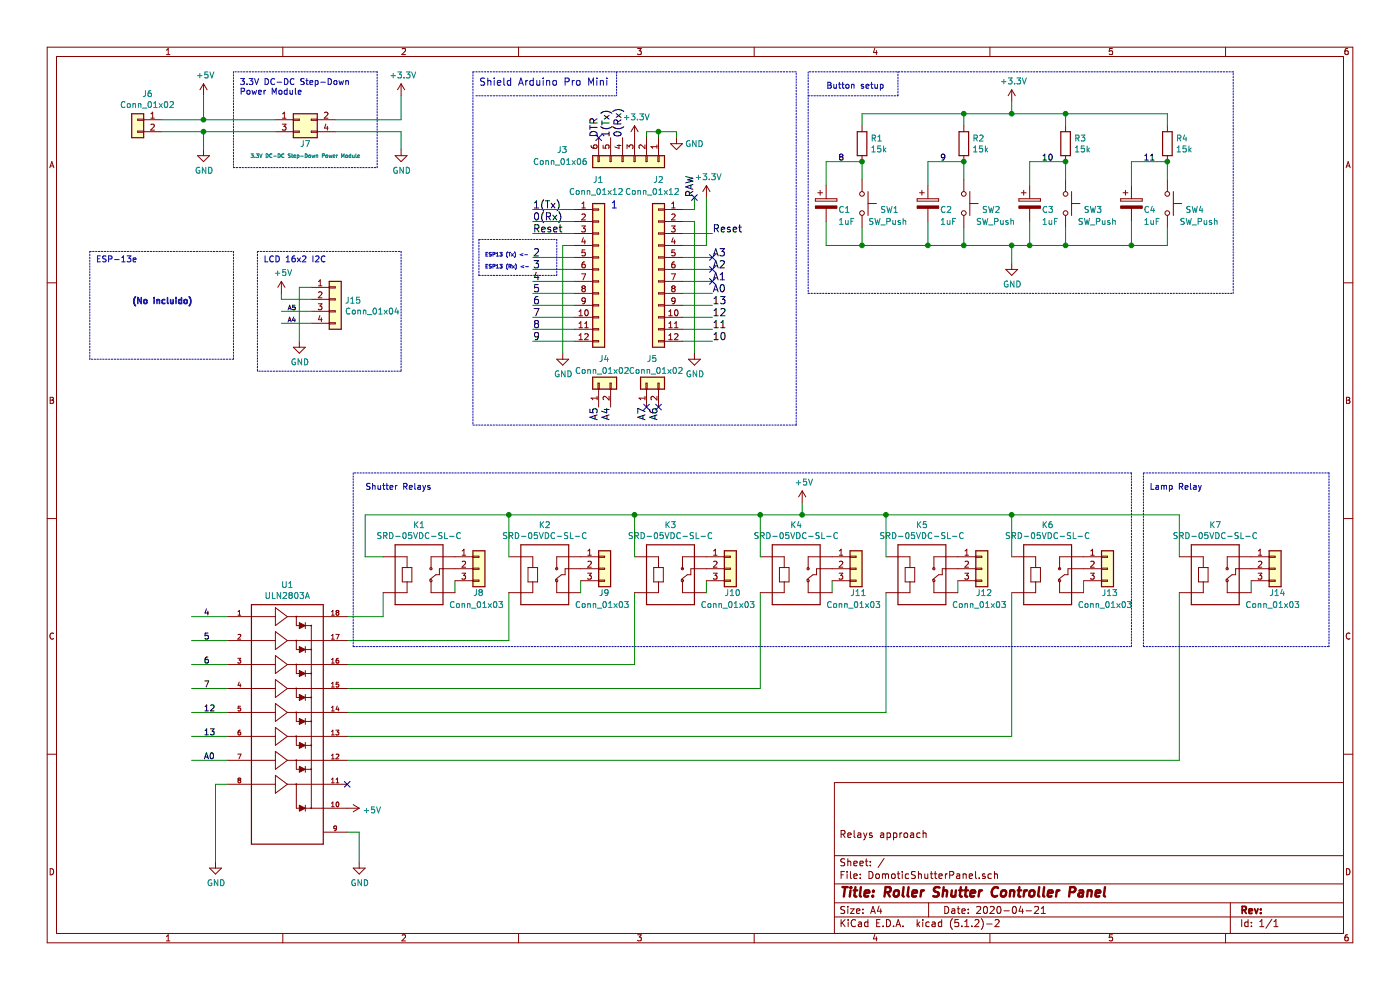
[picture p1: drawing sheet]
EESchema Schematic File Version 4
LIBS:DomoticShutterPanel-cache
EELAYER 29 0
EELAYER END
$Descr A4 11693 8268
encoding utf-8
Sheet 1 1
Title "Roller Shutter Controller Panel"
Date "2020-04-21"
Rev ""
Comp ""
Comment1 "Relays approach"
Comment2 ""
Comment3 ""
Comment4 ""
$EndDescr
Text Label 5800 1650 1    60   ~ 0
RAW
Text Label 5000 1150 1    60   ~ 0
DTR
Text Label 5200 1150 1    60   ~ 0
0(Rx)
Text Label 4450 1750 0    60   ~ 0
1(Tx)
Text Label 4450 1850 0    60   ~ 0
0(Rx)
Text Label 4450 1950 0    60   ~ 0
Reset
Text Label 5950 1950 0    60   ~ 0
Reset
Text Label 4450 2150 0    60   ~ 0
2
Text Label 4450 2250 0    60   ~ 0
3
Text Label 4450 2350 0    60   ~ 0
4
Text Label 4450 2450 0    60   ~ 0
5
Text Label 4450 2550 0    60   ~ 0
6
Text Label 4450 2650 0    60   ~ 0
7
Text Label 4450 2750 0    60   ~ 0
8
Text Label 4450 2850 0    60   ~ 0
9
Text Label 5950 2850 0    60   ~ 0
10
Text Label 5950 2750 0    60   ~ 0
11
Text Label 5950 2650 0    60   ~ 0
12
Text Label 5950 2550 0    60   ~ 0
13
Text Label 5950 2450 0    60   ~ 0
A0
Text Label 5950 2350 0    60   ~ 0
A1
Text Label 5950 2250 0    60   ~ 0
A2
Text Label 5950 2150 0    60   ~ 0
A3
Text Label 5100 3400 3    60   ~ 0
A4
Text Label 5000 3400 3    60   ~ 0
A5
Text Notes 4000 725  0    60   ~ 0
Shield Arduino Pro Mini \n
Wire Notes Line
	3975 800  5150 800 
Text Label 5400 3400 3    60   ~ 0
A7
Text Label 5500 3400 3    60   ~ 0
A6
Text Label 5100 1150 1    60   ~ 0
1(Tx)
$Comp
L CustomLibraries_power:GND #PWR01
U 1 1
P 5650 1150
F 0 "#PWR01" H 5650 900 50  0001 C CNN
F 1 "GND" H 5800 1100 50  0000 C CNN
F 2 "" H 5650 1150 50  0000 C CNN
F 3 "" H 5650 1150 50  0000 C CNN
	1    5650 1150
	1    0    0    -1  
$EndComp
Wire Wire Line
	4800 2050 4700 2050
Wire Wire Line
	4800 1750 4450 1750
Wire Wire Line
	4450 1850 4800 1850
Wire Wire Line
	4800 1950 4450 1950
Wire Wire Line
	4450 2150 4800 2150
Wire Wire Line
	4800 2250 4450 2250
Wire Wire Line
	4800 2350 4450 2350
Wire Wire Line
	4450 2450 4800 2450
Wire Wire Line
	4800 2550 4450 2550
Wire Wire Line
	4450 2650 4800 2650
Wire Wire Line
	4800 2750 4450 2750
Wire Wire Line
	4800 2850 4450 2850
Wire Wire Line
	5800 1650 5800 1750
Wire Wire Line
	5800 1750 5700 1750
Wire Wire Line
	5700 1850 5800 1850
Wire Wire Line
	5800 1850 5800 2950
Wire Wire Line
	5700 2050 5900 2050
Wire Wire Line
	5700 1950 5950 1950
Wire Wire Line
	5950 2150 5700 2150
Wire Wire Line
	5700 2250 5950 2250
Wire Wire Line
	5950 2350 5700 2350
Wire Wire Line
	5700 2450 5950 2450
Wire Wire Line
	5950 2550 5700 2550
Wire Wire Line
	5700 2650 5950 2650
Wire Wire Line
	5950 2750 5700 2750
Wire Wire Line
	5700 2850 5950 2850
Wire Notes Line
	6650 3550 3950 3550
Text Notes 5100 1750 0    60   ~ 0
1
Wire Wire Line
	5400 1150 5400 1100
Wire Wire Line
	5400 1100 5500 1100
Wire Wire Line
	5500 1100 5500 1150
Wire Wire Line
	5500 1100 5650 1100
Wire Wire Line
	5650 1100 5650 1150
Connection ~ 5500 1100
Wire Notes Line
	6650 3550 6650 600 
Wire Notes Line
	6650 600  3950 600 
Wire Notes Line
	3950 600  3950 3550
Wire Notes Line
	5150 600  5150 800 
$Comp
L CustomLibraries_connectors:Conn_01x12 J1
U 1 1
P 5000 2250
F 0 "J1" H 4950 3000 50  0000 L CNN
F 1 "Conn_01x12" H 4750 2900 50  0000 L CNN
F 2 "Custom_libraries:Socket_Strip_Arduino_1x12" H 5000 2250 50  0001 C CNN
F 3 "~" H 5000 2250 50  0001 C CNN
	1    5000 2250
	1    0    0    -1  
$EndComp
$Comp
L CustomLibraries_connectors:Conn_01x12 J2
U 1 1
P 5500 2250
F 0 "J2" H 5500 3000 50  0000 C CNN
F 1 "Conn_01x12" H 5550 2900 50  0000 C CNN
F 2 "Custom_libraries:Socket_Strip_Arduino_1x12" H 5500 2250 50  0001 C CNN
F 3 "~" H 5500 2250 50  0001 C CNN
	1    5500 2250
	-1   0    0    -1  
$EndComp
$Comp
L CustomLibraries_connectors:Conn_01x06 J3
U 1 1
P 5300 1350
F 0 "J3" V 5200 700 50  0000 L CNN
F 1 "Conn_01x06" V 5300 500 50  0000 L CNN
F 2 "Custom_libraries:Socket_Strip_Arduino_1x06" H 5300 1350 50  0001 C CNN
F 3 "~" H 5300 1350 50  0001 C CNN
	1    5300 1350
	0    1    1    0   
$EndComp
$Comp
L CustomLibraries_power:+3.3V #PWR03
U 1 1
P 5300 1150
F 0 "#PWR03" H 5300 1000 50  0001 C CNN
F 1 "+3.3V" H 5315 1323 50  0000 C CNN
F 2 "" H 5300 1150 50  0001 C CNN
F 3 "" H 5300 1150 50  0001 C CNN
	1    5300 1150
	1    0    0    -1  
$EndComp
$Comp
L CustomLibraries_power:+3.3V #PWR05
U 1 1
P 5900 1650
F 0 "#PWR05" H 5900 1500 50  0001 C CNN
F 1 "+3.3V" H 5915 1823 50  0000 C CNN
F 2 "" H 5900 1650 50  0001 C CNN
F 3 "" H 5900 1650 50  0001 C CNN
	1    5900 1650
	1    0    0    -1  
$EndComp
$Comp
L CustomLibraries_connectors:Conn_01x02 J5
U 1 1
P 5400 3200
F 0 "J5" V 5600 3200 50  0000 R CNN
F 1 "Conn_01x02" V 5500 3350 50  0000 R CNN
F 2 "Custom_libraries:Socket_Strip_Arduino_1x02" H 5400 3200 50  0001 C CNN
F 3 "~" H 5400 3200 50  0001 C CNN
	1    5400 3200
	0    -1   -1   0   
$EndComp
$Comp
L CustomLibraries_connectors:Conn_01x02 J4
U 1 1
P 5000 3200
F 0 "J4" V 5200 3200 50  0000 R CNN
F 1 "Conn_01x02" V 5100 3400 50  0000 R CNN
F 2 "Custom_libraries:Socket_Strip_Arduino_1x02" H 5000 3200 50  0001 C CNN
F 3 "~" H 5000 3200 50  0001 C CNN
	1    5000 3200
	0    -1   -1   0   
$EndComp
$Comp
L CustomLibraries_Switch:SW_Push SW1
U 1 1
P 7200 1700
F 0 "SW1" V 7250 1850 50  0000 L CNN
F 1 "SW_Push" V 7350 1750 50  0000 L CNN
F 2 "" H 7200 1900 50  0001 C CNN
F 3 "~" H 7200 1900 50  0001 C CNN
	1    7200 1700
	0    1    1    0   
$EndComp
$Comp
L CustomLibraries_Switch:SW_Push SW2
U 1 1
P 8050 1700
F 0 "SW2" V 8100 1850 50  0000 L CNN
F 1 "SW_Push" V 8200 1800 50  0000 L CNN
F 2 "" H 8050 1900 50  0001 C CNN
F 3 "~" H 8050 1900 50  0001 C CNN
	1    8050 1700
	0    1    1    0   
$EndComp
$Comp
L CustomLibraries_Switch:SW_Push SW4
U 1 1
P 9750 1700
F 0 "SW4" V 9800 1850 50  0000 L CNN
F 1 "SW_Push" V 9900 1800 50  0000 L CNN
F 2 "" H 9750 1900 50  0001 C CNN
F 3 "~" H 9750 1900 50  0001 C CNN
	1    9750 1700
	0    1    1    0   
$EndComp
$Comp
L CustomLibraries_Switch:SW_Push SW3
U 1 1
P 8900 1700
F 0 "SW3" V 8950 1850 50  0000 L CNN
F 1 "SW_Push" V 9050 1800 50  0000 L CNN
F 2 "" H 8900 1900 50  0001 C CNN
F 3 "~" H 8900 1900 50  0001 C CNN
	1    8900 1700
	0    1    1    0   
$EndComp
$Comp
L CustomLibraries_Device:CP C3
U 1 1
P 8600 1700
F 0 "C3" H 8700 1650 50  0000 L CNN
F 1 "1uF" H 8700 1550 50  0000 L CNN
F 2 "" H 8638 1550 50  0001 C CNN
F 3 "~" H 8600 1700 50  0001 C CNN
	1    8600 1700
	1    0    0    -1  
$EndComp
$Comp
L CustomLibraries_Device:CP C4
U 1 1
P 9450 1700
F 0 "C4" H 9550 1650 50  0000 L CNN
F 1 "1uF" H 9550 1550 50  0000 L CNN
F 2 "" H 9488 1550 50  0001 C CNN
F 3 "~" H 9450 1700 50  0001 C CNN
	1    9450 1700
	1    0    0    -1  
$EndComp
$Comp
L CustomLibraries_Device:CP C2
U 1 1
P 7750 1700
F 0 "C2" H 7850 1650 50  0000 L CNN
F 1 "1uF" H 7850 1550 50  0000 L CNN
F 2 "" H 7788 1550 50  0001 C CNN
F 3 "~" H 7750 1700 50  0001 C CNN
	1    7750 1700
	1    0    0    -1  
$EndComp
$Comp
L CustomLibraries_power:GND #PWR07
U 1 1
P 8450 2200
F 0 "#PWR07" H 8450 1950 50  0001 C CNN
F 1 "GND" H 8455 2027 50  0000 C CNN
F 2 "" H 8450 2200 50  0001 C CNN
F 3 "" H 8450 2200 50  0001 C CNN
	1    8450 2200
	1    0    0    -1  
$EndComp
Wire Wire Line
	8900 1900 8900 2050
Wire Wire Line
	9750 1900 9750 2050
Connection ~ 8900 2050
Wire Wire Line
	8050 2050 8050 1900
Connection ~ 8050 2050
Wire Wire Line
	7200 2050 7200 1900
Wire Wire Line
	7200 1350 7200 1500
Wire Wire Line
	8050 1350 8050 1500
Wire Wire Line
	8900 1350 8900 1500
Wire Wire Line
	9750 1350 9750 1500
$Comp
L CustomLibraries_Device:R R1
U 1 1
P 7200 1200
F 0 "R1" H 7270 1246 50  0000 L CNN
F 1 "15k" H 7270 1155 50  0000 L CNN
F 2 "" V 7130 1200 50  0001 C CNN
F 3 "~" H 7200 1200 50  0001 C CNN
	1    7200 1200
	1    0    0    -1  
$EndComp
Connection ~ 7200 1350
$Comp
L CustomLibraries_Device:R R2
U 1 1
P 8050 1200
F 0 "R2" H 8120 1246 50  0000 L CNN
F 1 "15k" H 8120 1155 50  0000 L CNN
F 2 "" V 7980 1200 50  0001 C CNN
F 3 "~" H 8050 1200 50  0001 C CNN
	1    8050 1200
	1    0    0    -1  
$EndComp
Connection ~ 8050 1350
$Comp
L CustomLibraries_Device:R R3
U 1 1
P 8900 1200
F 0 "R3" H 8970 1246 50  0000 L CNN
F 1 "15k" H 8970 1155 50  0000 L CNN
F 2 "" V 8830 1200 50  0001 C CNN
F 3 "~" H 8900 1200 50  0001 C CNN
	1    8900 1200
	1    0    0    -1  
$EndComp
Connection ~ 8900 1350
$Comp
L CustomLibraries_Device:R R4
U 1 1
P 9750 1200
F 0 "R4" H 9820 1246 50  0000 L CNN
F 1 "15k" H 9820 1155 50  0000 L CNN
F 2 "" V 9680 1200 50  0001 C CNN
F 3 "~" H 9750 1200 50  0001 C CNN
	1    9750 1200
	1    0    0    -1  
$EndComp
Connection ~ 9750 1350
Wire Wire Line
	8900 2050 9450 2050
$Comp
L CustomLibraries_power:+3.3V #PWR06
U 1 1
P 8450 850
F 0 "#PWR06" H 8450 700 50  0001 C CNN
F 1 "+3.3V" H 8465 1023 50  0000 C CNN
F 2 "" H 8450 850 50  0001 C CNN
F 3 "" H 8450 850 50  0001 C CNN
	1    8450 850 
	1    0    0    -1  
$EndComp
Wire Wire Line
	7200 950  7200 1050
Wire Wire Line
	8050 1050 8050 950 
Connection ~ 8050 950 
Wire Wire Line
	8050 950  7200 950 
Wire Wire Line
	8900 950  8900 1050
Wire Wire Line
	8900 950  9750 950 
Wire Wire Line
	9750 950  9750 1050
Connection ~ 8900 950 
Text Label 7000 1350 0    50   ~ 0
8
Text Label 7850 1350 0    50   ~ 0
9
Text Label 8700 1350 0    50   ~ 0
10
Text Label 9550 1350 0    50   ~ 0
11
Wire Notes Line
	6750 600  6750 2450
Wire Notes Line
	6750 2450 10300 2450
Wire Notes Line
	10300 2450 10300 600 
Wire Notes Line
	10300 600  6750 600 
Wire Wire Line
	6900 1850 6900 2050
Wire Wire Line
	6900 2050 7200 2050
Connection ~ 7200 2050
Wire Wire Line
	6900 1550 6900 1350
Wire Wire Line
	6900 1350 7200 1350
$Comp
L CustomLibraries_Device:CP C1
U 1 1
P 6900 1700
F 0 "C1" H 7000 1650 50  0000 L CNN
F 1 "1uF" H 7000 1550 50  0000 L CNN
F 2 "" H 6938 1550 50  0001 C CNN
F 3 "~" H 6900 1700 50  0001 C CNN
	1    6900 1700
	1    0    0    -1  
$EndComp
Wire Wire Line
	7750 1350 7750 1550
Wire Wire Line
	7750 1350 8050 1350
Wire Wire Line
	7750 1850 7750 2050
Connection ~ 7750 2050
Wire Wire Line
	7750 2050 7200 2050
Wire Wire Line
	7750 2050 8050 2050
Wire Wire Line
	8600 1550 8600 1350
Wire Wire Line
	8600 1850 8600 2050
Connection ~ 8600 2050
Wire Wire Line
	9450 1850 9450 2050
Connection ~ 9450 2050
Wire Wire Line
	9450 1550 9450 1350
Wire Wire Line
	9450 1350 9750 1350
Wire Wire Line
	8600 1350 8900 1350
Wire Wire Line
	8600 2050 8900 2050
Wire Wire Line
	9450 2050 9750 2050
Text Notes 6900 750  0    50   ~ 0
Button setup
Wire Notes Line
	6750 800  7500 800 
Wire Notes Line
	7500 800  7500 600 
$Comp
L CustomLibraries_connectors:Conn_01x02 J6
U 1 1
P 1150 1000
F 0 "J6" H 1068 1217 50  0000 C CNN
F 1 "Conn_01x02" H 1068 1126 50  0000 C CNN
F 2 "" H 1150 1000 50  0001 C CNN
F 3 "~" H 1150 1000 50  0001 C CNN
	1    1150 1000
	-1   0    0    -1  
$EndComp
Wire Notes Line
	1950 600  1950 1400
Text Notes 2000 800  0    50   ~ 0
3.3V DC-DC Step-Down \nPower Module
Wire Notes Line
	1950 1400 3150 1400
Wire Notes Line
	3150 1400 3150 600 
Wire Notes Line
	3150 600  1950 600 
Wire Wire Line
	1350 1000 1700 1000
Wire Wire Line
	1350 1100 1700 1100
$Comp
L CustomLibraries_power:GND #PWR0101
U 1 1
P 1700 1250
F 0 "#PWR0101" H 1700 1000 50  0001 C CNN
F 1 "GND" H 1705 1077 50  0000 C CNN
F 2 "" H 1700 1250 50  0001 C CNN
F 3 "" H 1700 1250 50  0001 C CNN
	1    1700 1250
	1    0    0    -1  
$EndComp
$Comp
L CustomLibraries_power:+5V #PWR0102
U 1 1
P 1700 800
F 0 "#PWR0102" H 1700 650 50  0001 C CNN
F 1 "+5V" H 1715 973 50  0000 C CNN
F 2 "" H 1700 800 50  0001 C CNN
F 3 "" H 1700 800 50  0001 C CNN
	1    1700 800 
	1    0    0    -1  
$EndComp
Wire Wire Line
	1700 800  1700 1000
Connection ~ 1700 1000
Wire Wire Line
	1700 1100 1700 1250
Connection ~ 1700 1100
$Comp
L CustomLibraries_power:+3.3V #PWR0103
U 1 1
P 3350 800
F 0 "#PWR0103" H 3350 650 50  0001 C CNN
F 1 "+3.3V" H 3365 973 50  0000 C CNN
F 2 "" H 3350 800 50  0001 C CNN
F 3 "" H 3350 800 50  0001 C CNN
	1    3350 800 
	1    0    0    -1  
$EndComp
Wire Wire Line
	3350 800  3350 1000
$Comp
L CustomLibraries_power:GND #PWR0104
U 1 1
P 3350 1250
F 0 "#PWR0104" H 3350 1000 50  0001 C CNN
F 1 "GND" H 3355 1077 50  0000 C CNN
F 2 "" H 3350 1250 50  0001 C CNN
F 3 "" H 3350 1250 50  0001 C CNN
	1    3350 1250
	1    0    0    -1  
$EndComp
Wire Wire Line
	3350 1100 3350 1250
$Comp
L CustomLibraries_connectors:Conn_02x02_Odd_Even J7
U 1 1
P 2500 1000
F 0 "J7" H 2550 800 50  0000 C CNN
F 1 "3.3V DC-DC Step-Down Power Module" H 2550 700 31  0000 C CNN
F 2 "" H 2500 1000 50  0001 C CNN
F 3 "~" H 2500 1000 50  0001 C CNN
	1    2500 1000
	1    0    0    -1  
$EndComp
Wire Wire Line
	1700 1000 2300 1000
Wire Wire Line
	1700 1100 2300 1100
Wire Wire Line
	2800 1000 3350 1000
Wire Wire Line
	2800 1100 3350 1100
$Comp
L CustomLibraries_connectors:Conn_01x03 J11
U 1 1
P 7150 4750
F 0 "J11" H 7100 4550 50  0000 L CNN
F 1 "Conn_01x03" H 6900 4450 50  0000 L CNN
F 2 "Custom_libraries:ScrewTerminal_01X03_5mm" H 7150 4750 50  0001 C CNN
F 3 "~" H 7150 4750 50  0001 C CNN
	1    7150 4750
	1    0    0    -1  
$EndComp
Wire Wire Line
	6950 4850 6950 4950
$Comp
L CustomLibraries_connectors:Conn_01x03 J12
U 1 1
P 8200 4750
F 0 "J12" H 8150 4550 50  0000 L CNN
F 1 "Conn_01x03" H 7950 4450 50  0000 L CNN
F 2 "Custom_libraries:ScrewTerminal_01X03_5mm" H 8200 4750 50  0001 C CNN
F 3 "~" H 8200 4750 50  0001 C CNN
	1    8200 4750
	1    0    0    -1  
$EndComp
Wire Wire Line
	8000 4850 8000 4950
$Comp
L CustomLibraries_SRD-05VDC-SL-C:SRD-05VDC-SL-C K5
U 1 1
P 7700 4750
F 0 "K5" H 7700 5117 50  0000 C CNN
F 1 "SRD-05VDC-SL-C" H 7700 5026 50  0000 C CNN
F 2 "" H 7700 4750 50  0001 L BNN
F 3 "" H 7700 4750 50  0001 L BNN
F 4 "IPC-7251" H 7700 4750 50  0001 L BNN "Campo4"
	1    7700 4750
	1    0    0    -1  
$EndComp
$Comp
L CustomLibraries_connectors:Conn_01x03 J13
U 1 1
P 9250 4750
F 0 "J13" H 9200 4550 50  0000 L CNN
F 1 "Conn_01x03" H 9000 4450 50  0000 L CNN
F 2 "Custom_libraries:ScrewTerminal_01X03_5mm" H 9250 4750 50  0001 C CNN
F 3 "~" H 9250 4750 50  0001 C CNN
	1    9250 4750
	1    0    0    -1  
$EndComp
Wire Wire Line
	9050 4850 9050 4950
$Comp
L CustomLibraries_SRD-05VDC-SL-C:SRD-05VDC-SL-C K6
U 1 1
P 8750 4750
F 0 "K6" H 8750 5117 50  0000 C CNN
F 1 "SRD-05VDC-SL-C" H 8750 5026 50  0000 C CNN
F 2 "" H 8750 4750 50  0001 L BNN
F 3 "" H 8750 4750 50  0001 L BNN
F 4 "IPC-7251" H 8750 4750 50  0001 L BNN "Campo4"
	1    8750 4750
	1    0    0    -1  
$EndComp
Wire Wire Line
	7400 5950 7400 4950
Wire Wire Line
	8450 6150 8450 4950
Wire Wire Line
	2900 6150 8450 6150
Wire Wire Line
	2900 5950 7400 5950
Wire Wire Line
	6350 5750 6350 4950
Wire Wire Line
	2900 5750 6350 5750
Wire Wire Line
	5300 5550 5300 4950
Wire Wire Line
	2900 5550 5300 5550
Wire Wire Line
	4250 5350 4250 4950
Wire Wire Line
	2900 5350 4250 5350
Wire Wire Line
	3200 5150 2900 5150
Wire Wire Line
	3200 4950 3200 5150
$Comp
L CustomLibraries_SRD-05VDC-SL-C:SRD-05VDC-SL-C K4
U 1 1
P 6650 4750
F 0 "K4" H 6650 5117 50  0000 C CNN
F 1 "SRD-05VDC-SL-C" H 6650 5026 50  0000 C CNN
F 2 "" H 6650 4750 50  0001 L BNN
F 3 "" H 6650 4750 50  0001 L BNN
F 4 "IPC-7251" H 6650 4750 50  0001 L BNN "Campo4"
	1    6650 4750
	1    0    0    -1  
$EndComp
$Comp
L CustomLibraries_SRD-05VDC-SL-C:SRD-05VDC-SL-C K3
U 1 1
P 5600 4750
F 0 "K3" H 5600 5117 50  0000 C CNN
F 1 "SRD-05VDC-SL-C" H 5600 5026 50  0000 C CNN
F 2 "" H 5600 4750 50  0001 L BNN
F 3 "" H 5600 4750 50  0001 L BNN
F 4 "IPC-7251" H 5600 4750 50  0001 L BNN "Campo4"
	1    5600 4750
	1    0    0    -1  
$EndComp
Wire Wire Line
	5900 4850 5900 4950
$Comp
L CustomLibraries_connectors:Conn_01x03 J10
U 1 1
P 6100 4750
F 0 "J10" H 6050 4550 50  0000 L CNN
F 1 "Conn_01x03" H 5850 4450 50  0000 L CNN
F 2 "Custom_libraries:ScrewTerminal_01X03_5mm" H 6100 4750 50  0001 C CNN
F 3 "~" H 6100 4750 50  0001 C CNN
	1    6100 4750
	1    0    0    -1  
$EndComp
Wire Wire Line
	3050 4300 4250 4300
$Comp
L CustomLibraries_SRD-05VDC-SL-C:SRD-05VDC-SL-C K2
U 1 1
P 4550 4750
F 0 "K2" H 4550 5117 50  0000 C CNN
F 1 "SRD-05VDC-SL-C" H 4550 5026 50  0000 C CNN
F 2 "" H 4550 4750 50  0001 L BNN
F 3 "" H 4550 4750 50  0001 L BNN
F 4 "IPC-7251" H 4550 4750 50  0001 L BNN "Campo4"
	1    4550 4750
	1    0    0    -1  
$EndComp
Wire Wire Line
	4850 4850 4850 4950
$Comp
L CustomLibraries_connectors:Conn_01x03 J9
U 1 1
P 5050 4750
F 0 "J9" H 5000 4550 50  0000 L CNN
F 1 "Conn_01x03" H 4800 4450 50  0000 L CNN
F 2 "Custom_libraries:ScrewTerminal_01X03_5mm" H 5050 4750 50  0001 C CNN
F 3 "~" H 5050 4750 50  0001 C CNN
	1    5050 4750
	1    0    0    -1  
$EndComp
Wire Wire Line
	3800 4850 3800 4950
$Comp
L CustomLibraries_connectors:Conn_01x03 J8
U 1 1
P 4000 4750
F 0 "J8" H 3950 4550 50  0000 L CNN
F 1 "Conn_01x03" H 3750 4450 50  0000 L CNN
F 2 "Custom_libraries:ScrewTerminal_01X03_5mm" H 4000 4750 50  0001 C CNN
F 3 "~" H 4000 4750 50  0001 C CNN
	1    4000 4750
	1    0    0    -1  
$EndComp
Wire Wire Line
	4250 4300 4250 4650
Connection ~ 4250 4300
Wire Wire Line
	3050 4650 3200 4650
Wire Wire Line
	3050 4300 3050 4650
$Comp
L CustomLibraries_power:+5V #PWR0105
U 1 1
P 6700 4200
F 0 "#PWR0105" H 6700 4050 50  0001 C CNN
F 1 "+5V" H 6715 4373 50  0000 C CNN
F 2 "" H 6700 4200 50  0001 C CNN
F 3 "" H 6700 4200 50  0001 C CNN
	1    6700 4200
	1    0    0    -1  
$EndComp
$Comp
L CustomLibraries_power:+5V #PWR0106
U 1 1
P 2900 6750
F 0 "#PWR0106" H 2900 6600 50  0001 C CNN
F 1 "+5V" V 2915 6878 50  0000 L CNN
F 2 "" H 2900 6750 50  0001 C CNN
F 3 "" H 2900 6750 50  0001 C CNN
	1    2900 6750
	0    1    1    0   
$EndComp
$Comp
L CustomLibraries_SRD-05VDC-SL-C:SRD-05VDC-SL-C K1
U 1 1
P 3500 4750
F 0 "K1" H 3500 5117 50  0000 C CNN
F 1 "SRD-05VDC-SL-C" H 3500 5026 50  0000 C CNN
F 2 "" H 3500 4750 50  0001 L BNN
F 3 "" H 3500 4750 50  0001 L BNN
F 4 "IPC-7251" H 3500 4750 50  0001 L BNN "Campo4"
	1    3500 4750
	1    0    0    -1  
$EndComp
$Comp
L CustomLibraries_ULN2803A:ULN2803A U1
U 1 1
P 2400 6050
F 0 "U1" H 2400 7217 50  0000 C CNN
F 1 "ULN2803A" H 2400 7126 50  0000 C CNN
F 2 "" H 2400 6050 50  0001 L BNN
F 3 "" H 2400 6050 50  0001 L BNN
F 4 "STMicroelectronics" H 2400 6050 50  0001 L BNN "Campo4"
F 5 "IPC-7351B" H 2400 6050 50  0001 L BNN "Campo5"
F 6 "3.93mm" H 2400 6050 50  0001 L BNN "Campo6"
	1    2400 6050
	1    0    0    -1  
$EndComp
Wire Wire Line
	4250 4300 5300 4300
Wire Wire Line
	6700 4300 6700 4200
Wire Wire Line
	5300 4650 5300 4300
Connection ~ 5300 4300
Wire Wire Line
	5300 4300 6350 4300
Wire Wire Line
	6350 4650 6350 4300
Connection ~ 6350 4300
Wire Wire Line
	6350 4300 6700 4300
Wire Wire Line
	7400 4650 7400 4300
Wire Wire Line
	7400 4300 6700 4300
Connection ~ 6700 4300
Wire Wire Line
	8450 4650 8450 4300
Wire Wire Line
	8450 4300 7400 4300
Connection ~ 7400 4300
Wire Wire Line
	2900 6350 9850 6350
Connection ~ 8450 4300
Wire Wire Line
	8450 4300 9850 4300
Wire Wire Line
	9850 4300 9850 4650
Wire Wire Line
	9850 6350 9850 4950
$Comp
L CustomLibraries_SRD-05VDC-SL-C:SRD-05VDC-SL-C K7
U 1 1
P 10150 4750
F 0 "K7" H 10150 5117 50  0000 C CNN
F 1 "SRD-05VDC-SL-C" H 10150 5026 50  0000 C CNN
F 2 "" H 10150 4750 50  0001 L BNN
F 3 "" H 10150 4750 50  0001 L BNN
F 4 "IPC-7251" H 10150 4750 50  0001 L BNN "Campo4"
	1    10150 4750
	1    0    0    -1  
$EndComp
Wire Wire Line
	10450 4850 10450 4950
$Comp
L CustomLibraries_connectors:Conn_01x03 J14
U 1 1
P 10650 4750
F 0 "J14" H 10600 4550 50  0000 L CNN
F 1 "Conn_01x03" H 10400 4450 50  0000 L CNN
F 2 "Custom_libraries:ScrewTerminal_01X03_5mm" H 10650 4750 50  0001 C CNN
F 3 "~" H 10650 4750 50  0001 C CNN
	1    10650 4750
	1    0    0    -1  
$EndComp
Wire Notes Line
	9550 5400 11100 5400
Wire Notes Line
	11100 3950 9550 3950
Wire Notes Line
	2950 5400 9450 5400
Wire Notes Line
	9450 3950 2950 3950
Text Notes 3050 4100 0    50   ~ 0
Shutter Relays
Text Notes 9600 4100 0    50   ~ 0
Lamp Relay
Wire Notes Line
	9450 3950 9450 5400
Wire Notes Line
	2950 3950 2950 5400
Wire Notes Line
	9550 3950 9550 5400
Wire Notes Line
	11100 3950 11100 5400
Wire Wire Line
	1900 5150 1600 5150
Wire Wire Line
	1900 5350 1600 5350
Wire Wire Line
	1900 5550 1600 5550
Wire Wire Line
	1600 5750 1900 5750
Wire Wire Line
	1900 5950 1600 5950
Wire Wire Line
	1900 6150 1600 6150
Wire Wire Line
	1900 6350 1600 6350
Wire Wire Line
	1900 6550 1800 6550
Text Label 1700 5150 0    50   ~ 0
4
Text Label 1700 5350 0    50   ~ 0
5
Text Label 1700 5550 0    50   ~ 0
6
Text Label 1700 5750 0    50   ~ 0
7
Text Label 1700 5950 0    50   ~ 0
12
Text Label 1700 6150 0    50   ~ 0
13
Text Label 1700 6350 0    50   ~ 0
A0
$Comp
L CustomLibraries_power:GND #PWR0108
U 1 1
P 1800 7200
F 0 "#PWR0108" H 1800 6950 50  0001 C CNN
F 1 "GND" H 1805 7027 50  0000 C CNN
F 2 "" H 1800 7200 50  0001 C CNN
F 3 "" H 1800 7200 50  0001 C CNN
	1    1800 7200
	1    0    0    -1  
$EndComp
Wire Wire Line
	1800 7200 1800 6550
NoConn ~ 2900 6550
NoConn ~ 5500 3400
NoConn ~ 5400 3400
NoConn ~ 5950 2150
NoConn ~ 5950 2250
NoConn ~ 5950 2350
NoConn ~ 5800 1650
NoConn ~ 5000 1150
$Comp
L CustomLibraries_power:GND #PWR0109
U 1 1
P 5800 2950
F 0 "#PWR0109" H 5800 2700 50  0001 C CNN
F 1 "GND" H 5805 2777 50  0000 C CNN
F 2 "" H 5800 2950 50  0001 C CNN
F 3 "" H 5800 2950 50  0001 C CNN
	1    5800 2950
	1    0    0    -1  
$EndComp
Wire Wire Line
	5900 1650 5900 2050
Wire Wire Line
	8050 2050 8450 2050
Wire Wire Line
	8450 2200 8450 2050
Connection ~ 8450 2050
Wire Wire Line
	8450 2050 8600 2050
Wire Wire Line
	8050 950  8450 950 
Wire Wire Line
	8450 850  8450 950 
Connection ~ 8450 950 
Wire Wire Line
	8450 950  8900 950 
$Comp
L CustomLibraries_power:GND #PWR02
U 1 1
P 4700 2950
F 0 "#PWR02" H 4700 2700 50  0001 C CNN
F 1 "GND" H 4705 2777 50  0000 C CNN
F 2 "" H 4700 2950 50  0001 C CNN
F 3 "" H 4700 2950 50  0001 C CNN
	1    4700 2950
	1    0    0    -1  
$EndComp
Wire Wire Line
	4700 2950 4700 2050
$Comp
L CustomLibraries_power:GND #PWR0107
U 1 1
P 3000 7200
F 0 "#PWR0107" H 3000 6950 50  0001 C CNN
F 1 "GND" H 3005 7027 50  0000 C CNN
F 2 "" H 3000 7200 50  0001 C CNN
F 3 "" H 3000 7200 50  0001 C CNN
	1    3000 7200
	1    0    0    -1  
$EndComp
Wire Wire Line
	3000 7200 3000 6950
Wire Wire Line
	3000 6950 2900 6950
Wire Notes Line
	1950 2100 1950 3000
Wire Notes Line
	750  3000 750  2100
Text Notes 800  2200 0    50   ~ 0
ESP-13e
Text Notes 1100 2550 0    50   ~ 10
(No incluido)
Wire Notes Line
	4000 2000 4000 2300
Wire Notes Line
	4650 2300 4650 2000
Text Notes 4050 2150 0    31   ~ 0
ESP13 (Tx) <-
Text Notes 4050 2250 0    31   ~ 0
ESP13 (Rx) <-
Wire Notes Line
	4000 2000 4650 2000
Wire Notes Line
	4000 2300 4650 2300
Text Notes 2200 2200 0    50   ~ 0
LCD 16x2 I2C
$Comp
L CustomLibraries_connectors:Conn_01x04 J15
U 1 1
P 2800 2500
F 0 "J15" H 2880 2492 50  0000 L CNN
F 1 "Conn_01x04" H 2880 2401 50  0000 L CNN
F 2 "" H 2800 2500 50  0001 C CNN
F 3 "~" H 2800 2500 50  0001 C CNN
	1    2800 2500
	1    0    0    -1  
$EndComp
Wire Wire Line
	2600 2400 2500 2400
Wire Wire Line
	2600 2500 2350 2500
Wire Wire Line
	2600 2600 2350 2600
Wire Wire Line
	2600 2700 2350 2700
$Comp
L CustomLibraries_power:GND #PWR08
U 1 1
P 2500 2850
F 0 "#PWR08" H 2500 2600 50  0001 C CNN
F 1 "GND" H 2505 2677 50  0000 C CNN
F 2 "" H 2500 2850 50  0001 C CNN
F 3 "" H 2500 2850 50  0001 C CNN
	1    2500 2850
	1    0    0    -1  
$EndComp
Wire Wire Line
	2500 2850 2500 2400
Wire Wire Line
	2350 2500 2350 2450
$Comp
L CustomLibraries_power:+5V #PWR04
U 1 1
P 2350 2450
F 0 "#PWR04" H 2350 2300 50  0001 C CNN
F 1 "+5V" H 2365 2623 50  0000 C CNN
F 2 "" H 2350 2450 50  0001 C CNN
F 3 "" H 2350 2450 50  0001 C CNN
	1    2350 2450
	1    0    0    -1  
$EndComp
Text Label 2400 2700 0    39   ~ 0
A4
Wire Notes Line
	2150 2100 3350 2100
Wire Notes Line
	1950 3000 750  3000
Wire Notes Line
	750  2100 1950 2100
Text Label 2400 2600 0    39   ~ 0
A5
Wire Notes Line
	3350 3100 2150 3100
Wire Notes Line
	3350 2100 3350 3100
Wire Notes Line
	2150 2100 2150 3100
$EndSCHEMATC
